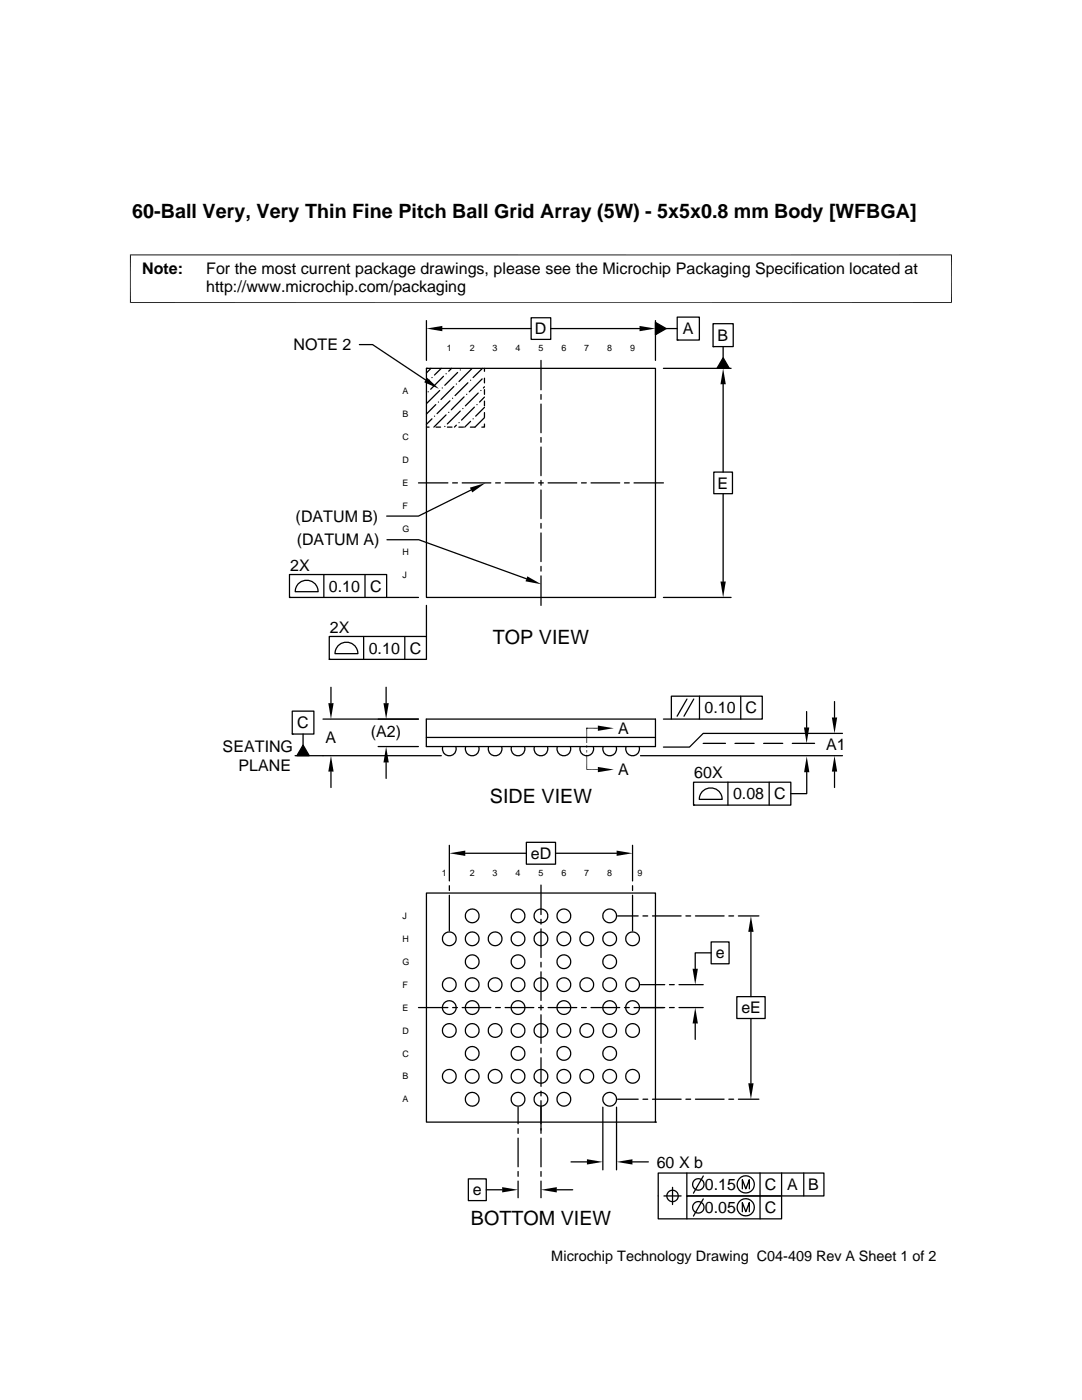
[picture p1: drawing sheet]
<svg xmlns="http://www.w3.org/2000/svg" width="216mm" height="279mm" viewBox="0 0 216 279" stroke-linecap="round" stroke-linejoin="round" font-family="sans-serif">
<g fill="none" stroke="#000" stroke-width=".25">
<path d="M71.7 68.8h2.6l10.6 7M85.1 64v7.9M85.1 73.5h45.7v45.7h-45.7zM85.1 73.5h.1M85.4 78.2h.1M85.7 75.9l-.6 .6M86 73.5l-.9 .9M86.2 75.4h.1M87.7 77.9l-2.5 2.6M88.1 73.5l-1.4 1.3M88.2 77.4h.1M88.3 65.6h17.7"/>
<path d="M88.5 75.1l-2.6 2.6M89 74.6h.1M89.8 80l-2.6 2.5M90.1 73.5l-.6 .6M90.3 79.5h.1M90.6 77.2l-2.6 2.5M91.1 76.6h.1M91.3 74.3l-2.5 2.6M91.8 73.8h.1M92.6 79.2l-2.6 2.6M93.1 78.7h.1M93.4 76.4l-2.6 2.6"/>
<path d="M93.9 75.9h.1M94.1 73.6l-2.5 2.5M95.4 78.4l-2.5 2.6M95.9 77.9h.1M96.2 75.6l-2.6 2.6M96.3 73.5l-1.9 1.9M96.7 79.2l-1 1M96.7 77.2l-.2 .2M96.7 73.5v.6M96.7 75.5v.9M96.7 77.8v.9M106 63.4h3.9v4.3h-3.9z"/>
<path d="M107.9 71.9v5.9M107.9 78.7v1M109.9 65.6h17.7M130.8 64v7.9M130.8 64.3l2.1 1.3-2.1 1.2zM132.4 73.5h13.5M132.9 65.6h2.2M135.1 63.3h4.5v4.6h-4.5zM135.1 67.9h.1M142.3 64.6h4v4.6h-4zM142.3 69.2h.1M144.3 76.7v17.5"/>
<path d="M144.3 71.4l1.2 2.1h-2.4zM144.3 69.2v2.2M83.5 96.4h5.9M85.1 85.2h.5M86.2 83.6l-1.1 1.1M86.7 83.1h.1M87 80.8l-1.9 1.8M87 85.2h.9M87.5 80.2h.1M88.8 85.1h.1M89 82.8l-2.4 2.4M89.3 85.2h.9"/>
<path d="M89.5 82.3h.1M90.3 96.4h1M91.1 84.9l-.4 .3M91.6 85.2h.9M91.6 84.3h.1M91.8 82l-2.5 2.6M92.2 96.4h5.7M92.4 81.5h.1M93.9 84.1l-1.2 1.1M94 97.8l-10.5 5.2h-6.3M94.4 83.6h.1M94.7 81.3l-2.6 2.5"/>
<path d="M95.2 80.8h.1M96.7 81.3l-1.8 1.8M96.7 83.4l-1.9 1.8h-.9M96.7 84.6v.6h-.6M96.7 80.1v.9M96.7 82.3v1M98.9 96.4h.9M100.8 96.4h5.7M107.5 96.4h.9M107.9 80.6v5.8M107.9 87.3v1M107.9 89.2v5.7"/>
<path d="M107.9 95.9v.9M107.9 97.8v5.7M109.4 96.4h5.7M116 96.4h1M117.9 96.4h5.8M124.6 96.4h1M126.5 96.4h5.9M142.4 94.2h3.8v4.3h-3.8zM144.3 98.5v17.6M57.8 114.7h19.4v4.5h-19.4zM57.8 119.2h.1M59.7 116.4a2.3 2.3 0 0 1 2.4-.4 2.3 2.3 0 0 1 1.4 2.1h-4.6l.3-1.2z"/>
<path d="M64.6 114.7v4.5M72.8 114.7v4.5M77.2 119.2h6.3M77.2 107.7h6.4l21.4 7.8M107.9 104.5v.9M107.9 106.4v5.7M107.9 113v1M107.9 114.9v5.9M132.4 119.2h13.5M65.7 127h19.4v4.6h-19.4zM65.7 131.6h.1M66 137.2v3.1"/>
<path d="M67.6 128.7a2.29 2.29 0 0 1 2.5-.3 2.29 2.29 0 0 1 1.3 2.1h-4.6l.4-1.2zM72.6 127v4.6M77 137.2v3.1M80.8 127v4.6M85.1 120.8v6.2M134 138.9h18.1v4.6h-18.1zM137.1 139.5l-2 3.4M138.4 139.5l-1.9 3.4M139.6 138.9v4.6M147.8 138.9v4.6M58.3 141.9h4.3v4.6h-4.3zM58.3 146.5h.1"/>
<path d="M60.5 146.5v2.2M60.5 148.7l1.2 2.1h-2.5zM64.5 143.5h19M66 154v3.2M75.5 149h8M77 152.2v3.1M85.1 143.5h45.7v5.5h-45.7zM85.1 147.2h45.7M88.1 150.8h-29.2M88.3 149a1.38 1.38 0 0 0 1.4 1.8 1.38 1.38 0 0 0 1.3-1.8M92.9 149a1.38 1.38 0 0 0 1.3 1.8 1.38 1.38 0 0 0 1.3-1.8M97.5 149a1.38 1.38 0 0 0 1.3 1.8 1.38 1.38 0 0 0 1.3-1.8"/>
<path d="M102.1 149a1.38 1.38 0 0 0 1.3 1.8 1.38 1.38 0 0 0 1.3-1.8M106.6 149a1.38 1.38 0 0 0 1.3 1.8 1.38 1.38 0 0 0 1.3-1.8M111.2 149a1.38 1.38 0 0 0 1.3 1.8 1.38 1.38 0 0 0 1.3-1.8M115.8 149a1.38 1.38 0 0 0 1.3 1.8 1.38 1.38 0 0 0 1.3-1.8M120.4 149a1.38 1.38 0 0 0 1.3 1.8 1.38 1.38 0 0 0 1.3-1.8M124.9 149a1.38 1.38 0 0 0 1.3 1.8 1.38 1.38 0 0 0 1.3-1.8M127.8 150.8h40.3M132.4 143.5h1.6M138.4 156.1h19.4v4.6h-19.4zM140.3 157.8a2.29 2.29 0 0 1 2.5-.4 2.29 2.29 0 0 1 1.3 2.1h-4.6l.3-1.1zM140.3 148.4h4.5M145.2 156.1v4.6"/>
<path d="M146.7 148.4h3.8M152.4 148.4h3.8M153.5 156.1v4.6M158.1 148.4h4.4M161 142v3.2M161 154.1v4.3h-3.2M166.5 140v3.2M166.5 154v3.2M168.1 146.4h-27.8l-2.7 2.7h-5.2M85.1 178.2h45.7v45.7h-45.7zM89.7 168.7v7.1M89.7 176.8v.9"/>
<path d="M89.7 178.7v7.1M92.8 170.3h12.2M105 168.1h5.8v4.4h-5.8zM107.9 176.6v5.9M110.8 170.3h12.2M126.2 168.7v7.1M126.2 176.8v.9M126.2 178.7v7.1M138.4 160.7h.1M107.9 183.5v.9M107.9 185.4v5.7M107.9 192v1"/>
<path d="M107.9 194v5.7M123.2 182.8h4.1M127.8 196.5h4.8M128.3 182.8h.9M130.2 182.8h5.7M133.6 196.5h.9M135.5 196.5h4.8M136.9 182.8h.9M138.8 182.8h5.7M141.9 188h3.6v4.3h-3.6zM141.9 190.2h-3.2v3.1M145.4 182.8h1"/>
<path d="M147 198.9h5.7v4.4h-5.7zM147.3 182.8h4.1M149.8 186v12.9M83.5 201.1h5.9M90.3 201.1h1M92.2 201.1h5.7M98.9 201.1h.9M100.8 201.1h5.7M107.5 201.1h.9M107.9 200.6v1M107.9 202.5v5.7M107.9 209.2v.9"/>
<path d="M107.9 211.1v5.7M107.9 217.8v.9M107.9 219.7v6.5M109.4 201.1h5.7M116 201.1h1M117.9 201.1h5.8M123.2 219.4h4.1M124.6 201.1h1M128.3 219.4h.9M130.2 219.4h5.7M132.6 201.1h-6.1M133.6 201.1h.9"/>
<path d="M135.5 201.1h4.8M136.9 219.4h.9M138.7 204.3v3.1M138.8 219.4h5.7M145.4 219.4h1M147.3 219.4h4.1M149.8 203.3v12.9M93.5 235.3h3.5v4.3h-3.5zM97 237.4h3.2M103.4 221v3.3M103.4 225.2v1M103.4 227.1v5.8"/>
<path d="M103.4 233.8v1M103.4 235.7v3.3M107.9 227.1v5.8M107.9 233.8v1M107.9 235.7v3.3M111.1 237.4h3.2M113.9 231.9h3.2M120.3 221v12.5M123 221v12.5M126.2 231.9h3.2M130.8 223.9h.1M132.5 238.7h3.4"/>
<path d="M134.2 237v3.4M137.1 234.1v4.6h18.9v4.5h-24.7v-9.1h33.1v4.6h-27.3v4.5M140.3 234.7l-1.9 3.4M140.3 239.3l-1.9 3.4M148.1 237.3v-1.9l.7 1.9 .7-1.9v1.9M151.7 234.1v9.1M156 234.1v4.6M160.4 234.1v4.6M148.1 241.8v-1.8l.7 1.8 .7-1.8v1.8"/>
<circle cx="89.6" cy="187.4" r="1.37"/>
<circle cx="89.6" cy="196.5" r="1.37"/>
<circle cx="94.2" cy="182.8" r="1.37"/>
<circle cx="94.2" cy="191.9" r="1.37"/>
<circle cx="94.2" cy="187.4" r="1.37"/>
<circle cx="94.2" cy="196.5" r="1.37"/>
<circle cx="98.8" cy="187.4" r="1.37"/>
<circle cx="98.8" cy="196.5" r="1.37"/>
<circle cx="103.4" cy="182.8" r="1.37"/>
<circle cx="103.4" cy="191.9" r="1.37"/>
<circle cx="103.4" cy="187.4" r="1.37"/>
<circle cx="103.4" cy="196.5" r="1.37"/>
<circle cx="107.9" cy="182.8" r="1.37"/>
<circle cx="107.9" cy="187.4" r="1.37"/>
<circle cx="107.9" cy="196.5" r="1.37"/>
<circle cx="112.5" cy="182.8" r="1.37"/>
<circle cx="112.5" cy="191.9" r="1.37"/>
<circle cx="112.5" cy="187.4" r="1.37"/>
<circle cx="112.5" cy="196.5" r="1.37"/>
<circle cx="117.1" cy="187.4" r="1.37"/>
<circle cx="117.1" cy="196.5" r="1.37"/>
<circle cx="121.7" cy="182.8" r="1.37"/>
<circle cx="121.7" cy="191.9" r="1.37"/>
<circle cx="121.7" cy="187.4" r="1.37"/>
<circle cx="121.7" cy="196.5" r="1.37"/>
<circle cx="126.2" cy="187.4" r="1.37"/>
<circle cx="126.2" cy="196.5" r="1.37"/>
<circle cx="89.6" cy="214.8" r="1.37"/>
<circle cx="89.6" cy="205.7" r="1.37"/>
<circle cx="89.6" cy="201.1" r="1.37"/>
<circle cx="94.2" cy="210.2" r="1.37"/>
<circle cx="94.2" cy="214.8" r="1.37"/>
<circle cx="94.2" cy="219.4" r="1.37"/>
<circle cx="94.2" cy="205.7" r="1.37"/>
<circle cx="94.2" cy="201.1" r="1.37"/>
<circle cx="98.8" cy="214.8" r="1.37"/>
<circle cx="98.8" cy="205.7" r="1.37"/>
<circle cx="103.4" cy="210.2" r="1.37"/>
<circle cx="103.4" cy="214.8" r="1.37"/>
<circle cx="103.4" cy="219.4" r="1.37"/>
<circle cx="103.4" cy="205.7" r="1.37"/>
<circle cx="103.4" cy="201.1" r="1.37"/>
<circle cx="107.9" cy="214.8" r="1.37"/>
<circle cx="107.9" cy="219.4" r="1.37"/>
<circle cx="107.9" cy="205.7" r="1.37"/>
<circle cx="112.5" cy="210.2" r="1.37"/>
<circle cx="112.5" cy="214.8" r="1.37"/>
<circle cx="112.5" cy="219.4" r="1.37"/>
<circle cx="112.5" cy="205.7" r="1.37"/>
<circle cx="112.5" cy="201.1" r="1.37"/>
<circle cx="117.1" cy="214.8" r="1.37"/>
<circle cx="117.1" cy="205.7" r="1.37"/>
<circle cx="121.6" cy="210.2" r="1.37"/>
<circle cx="121.6" cy="214.8" r="1.37"/>
<circle cx="121.7" cy="219.4" r="1.37"/>
<circle cx="121.7" cy="205.7" r="1.37"/>
<circle cx="121.7" cy="201.1" r="1.37"/>
<circle cx="126.2" cy="214.8" r="1.37"/>
<circle cx="126.2" cy="205.7" r="1.37"/>
<circle cx="126.2" cy="201.1" r="1.37"/>
<circle cx="134.2" cy="238.7" r="1.14"/>
<circle cx="139.3" cy="236.4" r="1.14"/>
<circle cx="148.8" cy="236.4" r="1.72"/>
<circle cx="139.3" cy="240.9" r="1.14"/>
<circle cx="148.8" cy="240.9" r="1.72"/>
</g>
<g fill="#000">
<path d="M85.2 75.4l2.4 2.2-3-1.3zM85.1 65.6l3.2-.6v1.1zM127.6 65l3.2 .6-3.2 .5zM130.8 64.3l2.1 1.3-2.1 1.2zM144.3 73.5l.5 3.2h-1zM144.3 71.4l1.2 2.1h-2.4zM93.8 97.3l3.1-.9-2.7 1.9zM105.2 115l2.8 1.6-3.1-.6zM143.8 116.1h1l-.5 3.1zM60.5 148.7l1.2 2.1h-2.5zM66 150.8l.6 3.2h-1.1zM65.5 140.3h1.1l-.6 3.2z"/>
<path d="M76.5 140.3h1.1l-.6 3.2zM77 149l.6 3.2h-1.1zM117 149.7l.2 .5h-.2zM117 148.7l.2 .5h-.2zM117 149.7h.2v.5zM117 148.7h.2v.5zM119.3 153.1l3.2 .5-3.2 .5zM119.3 144.8l3.2 .5-3.2 .6zM160.4 145.2h1.1l-.5 3.2zM161 150.9l.5 3.2h-1.1zM166.5 150.8l.5 3.2h-1zM166 143.2h1l-.5 3.2z"/>
<path d="M89.7 170.3l3.1-.5v1zM123 169.8l3.2 .5-3.2 .5zM138.2 193.3h1.1l-.6 3.2zM149.8 182.8l.6 3.2h-1.1zM138.7 201.1l.6 3.2h-1.1zM149.3 216.2h1.1l-.6 3.2zM100.2 236.9l3.2 .5-3.2 .6zM108 237.4l3.1-.5v1.1zM117.1 231.4l3.2 .5-3.2 .5zM123 231.9l3.2-.5v1z"/>
</g>
<path d="M26 50.8v9.7M189.9 50.8v9.7M189.9 50.9h-164M25.9 60.4h164M117 145.3h2.3M117.1 150.6v3h2.2M117.1 145.3v3" fill="none" stroke="#000" stroke-width=".2"/>
<g font-size="3.9">
<text x="26.4" y="43.5">60-Ball Very, Very Thin Fine Pitch Ball Grid Array (5W) - 5x5x0.8 mm Body [WFBGA]</text>
<text x="98.3" y="128.6">TOP VIEW</text>
<text x="97.8" y="160.3">SIDE VIEW</text>
<text x="93.9" y="244.4">BOTTOM VIEW</text>
</g>
<g font-size="3.2">
<text x="28.4" y="54.6">Note:</text>
<text x="41.1" y="58.3">http://www.microchip.com/packaging</text>
<text x="41.1" y="54.6">For the most current package drawings, please see the Microchip Packaging Specification located at</text>
<text x="58.6" y="69.9">NOTE 2</text>
<text x="106.7" y="66.7">D</text>
<text x="136.3" y="66.7">A</text>
<text x="143.2" y="68">B</text>
<text x="143.2" y="97.5">E</text>
<text x="59" y="104.2">(DATUM B)</text>
<text x="57.9" y="113.9">2X</text>
<text x="59.2" y="108.8">(DATUM A)</text>
<text x="65.6" y="118.1">0.10</text>
<text x="73.8" y="118.1">C</text>
<text x="65.8" y="126.2">2X</text>
<text x="73.6" y="130.4">0.10</text>
<text x="81.8" y="130.5">C</text>
<text x="140.6" y="142.3">0.10</text>
<text x="148.8" y="142.4">C</text>
<text x="59.3" y="145.4">C</text>
<text x="65" y="148.3">A</text>
<text x="74" y="147.1">(A2)</text>
<text x="123.3" y="146.5">A</text>
<text x="164.9" y="149.7">A1</text>
<text x="44.4" y="150.1">SEATING</text>
<text x="47.6" y="153.8">PLANE</text>
<text x="123.3" y="154.7">A</text>
<text x="138.5" y="155.3">60X</text>
<text x="146.3" y="159.5">0.08</text>
<text x="154.5" y="159.5">C</text>
<text x="105.9" y="171.4">eD</text>
<text x="142.8" y="191.3">e</text>
<text x="147.9" y="202.2">eE</text>
<text x="131" y="233">60 X b</text>
<text x="94.4" y="238.6">e</text>
<text x="140.7" y="237.5">0.15</text>
<text x="152.6" y="237.5">C</text>
<text x="157.1" y="237.5">A</text>
<text x="161.3" y="237.5">B</text>
<text x="140.7" y="242.1">0.05</text>
<text x="152.6" y="242.1">C</text>
</g>
<text font-size="2.9" x="110" y="251.7">Microchip Technology Drawing C04-409 Rev A Sheet 1 of 2</text>
<g font-size="1.8">
<text x="89.2" y="70">1</text>
<text x="93.7" y="70">2</text>
<text x="98.3" y="70">3</text>
<text x="102.9" y="70">4</text>
<text x="107.4" y="70">5</text>
<text x="112" y="70">6</text>
<text x="116.6" y="70">7</text>
<text x="121.2" y="70">8</text>
<text x="125.7" y="70">9</text>
<text x="80.3" y="83.3">B</text>
<text x="80.3" y="78.7">A</text>
<text x="80.3" y="87.9">C</text>
<text x="80.3" y="92.4">D</text>
<text x="80.3" y="101.6">F</text>
<text x="80.3" y="97">E</text>
<text x="80.3" y="106.2">G</text>
<text x="80.3" y="110.7">H</text>
<text x="80.3" y="115.3">J</text>
<text x="88.2" y="174.7">1</text>
<text x="93.7" y="174.7">2</text>
<text x="98.3" y="174.7">3</text>
<text x="102.9" y="174.7">4</text>
<text x="107.4" y="174.7">5</text>
<text x="112" y="174.7">6</text>
<text x="116.6" y="174.7">7</text>
<text x="121.2" y="174.7">8</text>
<text x="127.2" y="174.7">9</text>
<text x="80.3" y="183.4">J</text>
<text x="80.3" y="188">H</text>
<text x="80.3" y="197.1">F</text>
<text x="80.3" y="192.6">G</text>
<text x="80.3" y="201.7">E</text>
<text x="80.3" y="206.3">D</text>
<text x="80.3" y="215.4">B</text>
<text x="80.3" y="210.9">C</text>
<text x="80.3" y="220">A</text>
</g>
</svg>
